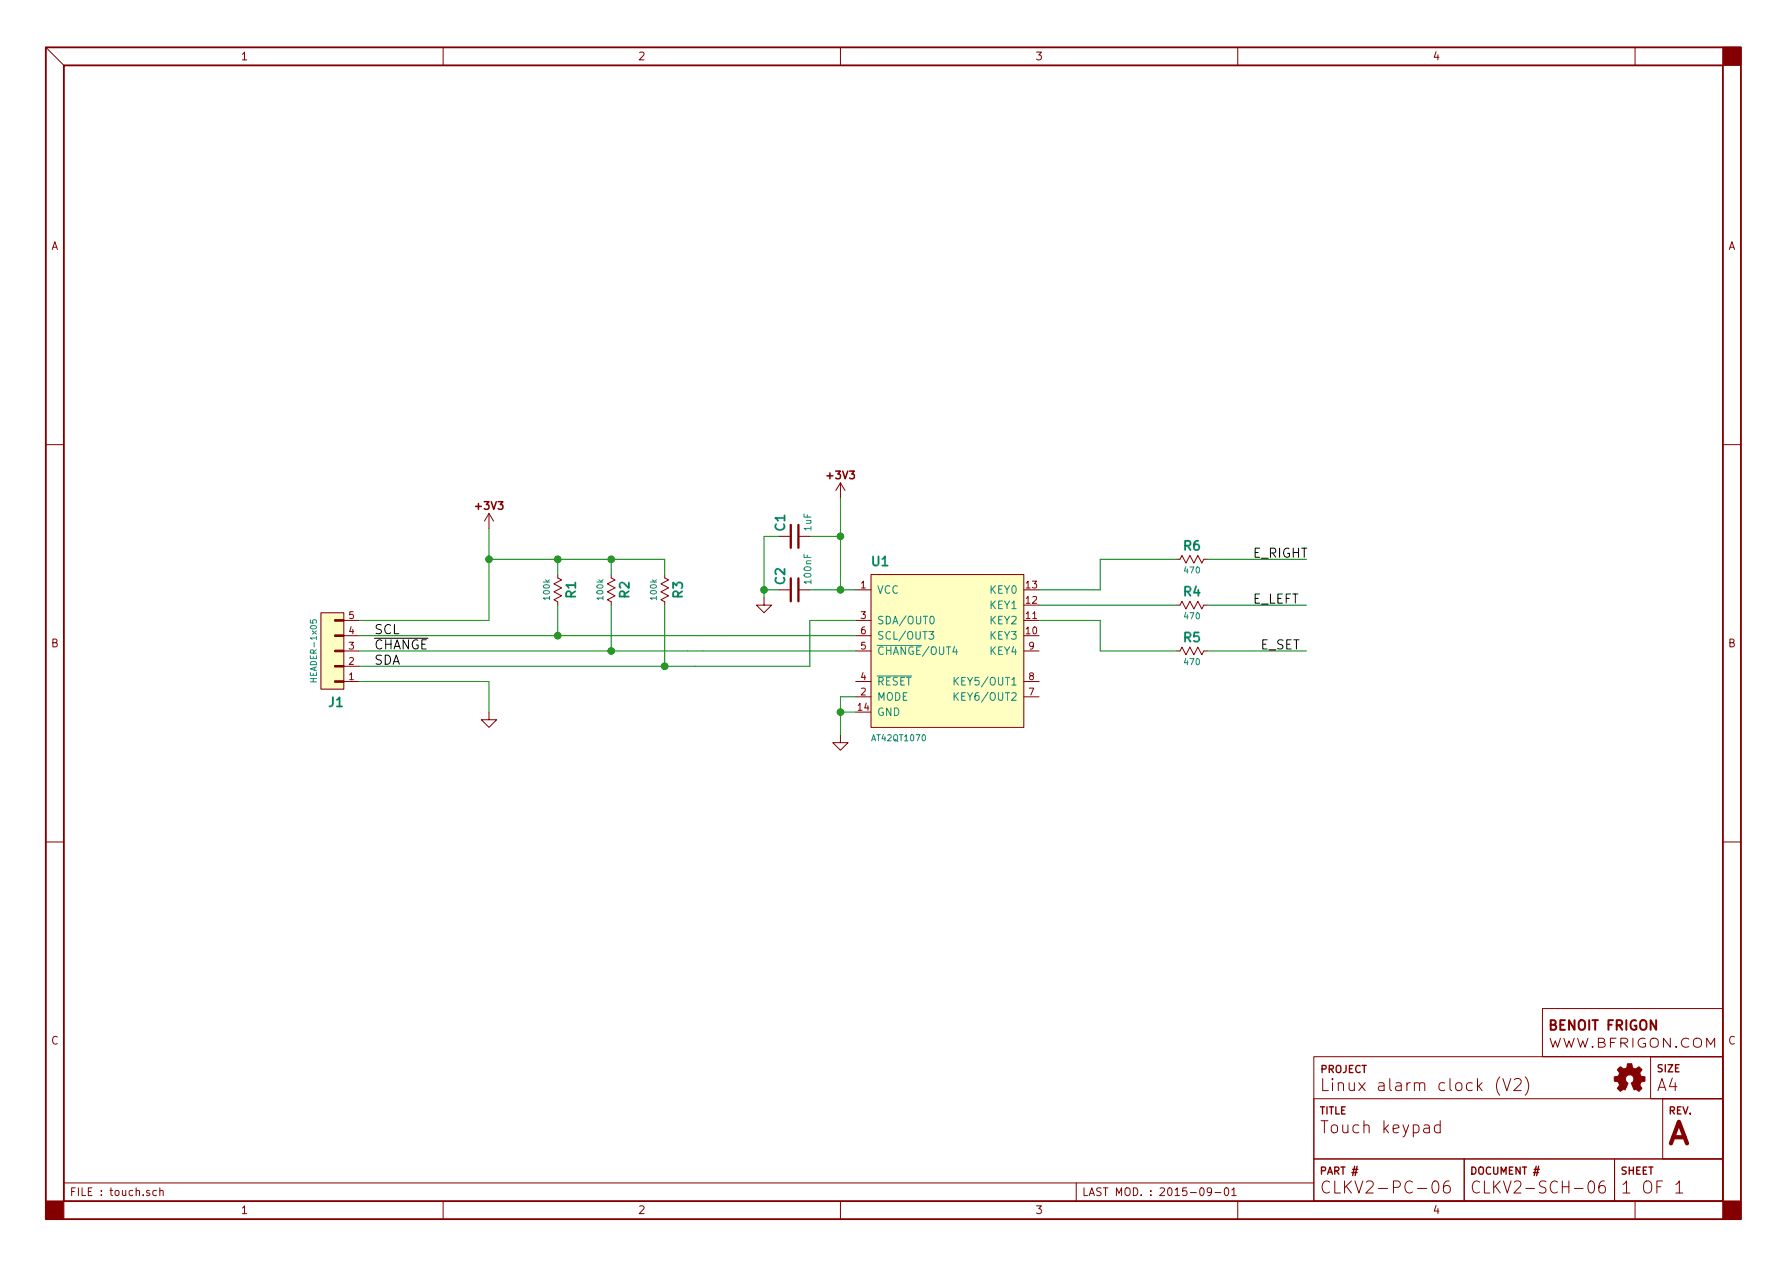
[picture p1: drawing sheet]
<svg xmlns="http://www.w3.org/2000/svg" width="297mm" height="210mm" viewBox="0 0 297 210" stroke-linecap="round" stroke-linejoin="round" font-family="sans-serif">
<g fill="none" stroke="#840000" stroke-width=".17">
<path d="M7.6 7.9l3 3M73.7 7.9v3M139.7 7.9v3M205.7 7.9v3M271.8 7.9v3M7.6 73.9h3M286.4 73.9h3M81.3 85.3l-.8 1.3M81.3 85.3v2.6M81.3 85.3l.7 1.3M92.7 95.5v.6l.6 .3-1.2 .6 1.2 .7-1.2 .7 1.2 .6-1.2 .7 .6 .3v.6M101.6 95.5v.6l.6 .3-1.2 .6 1.2 .7-1.2 .7 1.2 .6-1.2 .7 .6 .3v.6"/>
<path d="M110.5 95.5v.6l.6 .3-1.2 .6 1.2 .7-1.2 .7 1.2 .6-1.2 .7 .6 .3v.6M127 99.3v1.3h1.3l-1.3 1.2-1.3-1.2h1.3M129.5 98h1.9M129.5 89.1h1.9M132.7 98h1.9M132.7 89.1h1.9M139.7 80.3v2.5M139.7 80.3l-.8 1.2M139.7 80.3l.8 1.2M142.2 98h2.6M144.8 95.5h25.4v25.4h-25.4zM195.6 93h.5l.4-.7 .6 1.3 .7-1.3 .7 1.3 .6-1.3 .7 1.3 .3-.6h.6"/>
<path d="M53.3 101.8h3.8v12.7h-3.8zM57.1 103.1h2.6M57.1 113.3h2.6M57.1 108.2h2.6M57.1 105.7h2.6M57.1 110.7h2.6M81.3 118.4v1.2h1.2l-1.2 1.3-1.3-1.3h1.3M142.2 115.8h2.6M142.2 103.1h2.6M142.2 113.3h2.6M142.2 108.2h2.6M142.2 105.7h2.6"/>
<path d="M170.2 115.8h2.5M170.2 103.1h2.5M170.2 113.3h2.5M170.2 108.2h2.5M195.6 100.6h.5l.4-.7 .6 1.3 .7-1.3 .7 1.3 .6-1.3 .7 1.3 .3-.6h.6M195.6 108.2h.5l.4-.6 .6 1.2 .7-1.2 .7 1.2 .6-1.2 .7 1.2 .3-.6h.6M7.6 139.9h3M139.7 122.2v1.2h1.3l-1.3 1.3-1.3-1.3h1.3M286.4 139.9h3M218.4 175.6h68v24h-68zM249.3 179a2.34 2.34 0 0 0 0 3M249.8 179.3l.7 2 .6-2"/>
<path d="M251.7 179.5l.3-.2 .7 .1a.55 .55 0 0 1 .1 .7l-1.2 1.2h1.3M253.5 179a2.26 2.26 0 0 1 0 3M256.4 167.6h30v8h-30zM274.4 175.6h12v7h-12zM274.4 172.8a.71 .71 0 0 1 .7-.3 .71 .71 0 0 1 .5 .6v.5a.7 .7 0 0 1-.6 .5 .7 .7 0 0 1-.7-.5zM277.6 172.6v1.5l-1.1-1.5v1.5M278.6 173.9l.1 .1h-.2l.1-.1v.2M280.7 172.7a.78 .78 0 0 0-1 .1 .78 .78 0 0 0 0 1.1 .78 .78 0 0 0 1 0M281.6 172.8a.71 .71 0 0 1 .7-.3 .71 .71 0 0 1 .5 .6v.5a.7 .7 0 0 1-.6 .5 .7 .7 0 0 1-.7-.5zM283.7 174.1v-1.5l.7 1 .6-1v1.5M10.6 196.6h207.8M26 197.9h-.4l-.2 .2 .1 .5 .1 .1 .4-.1"/>
<path d="M26.6 198l.1-.1h.4v.8M26.6 197.4v1.3M73.7 199.6v3M139.7 199.6v3M178.9 196.6v3M201.4 198l-.3 .2h-.3l-.1-.2 .1-.5 .3-.1 .2 .1a.91 .91 0 0 1-.3 1.2h-.2M202 198.2h.9M203.6 197.5l.2-.1a.7 .7 0 0 1 .5 .6 .7 .7 0 0 1-.2 .6l-.2 .1a.7 .7 0 0 1-.3-1.2zM204.7 197.8l.4-.4v1.3M204.7 198.7h.8M205.7 199.6v3M218.4 182.6h68v10h-68z"/>
<path d="M218.4 192.6h25v7h-25zM238.3 196.4a.47 .47 0 0 1 .8 .3 1.04 1.04 0 0 1-.6 1.6 1.33 1.33 0 0 1-.2-1.9zM239.4 187a.68 .68 0 0 0-.9 .1l-.1 .2 .1 .8 .3 .2 .6-.1M239.4 186.3v2M240.9 196.3a.8 .8 0 0 0-1 .8l.1 1 .3 .2h.4l.3-.2 .1-.7-.2-.3-.6-.1-.4 .4M243.4 192.6h25v7h-25zM266.7 196.3a.79 .79 0 0 0-.9 .8v.8l.1 .3a.62 .62 0 0 0 .9-.1l.1-.7-.2-.3-.6-.1-.3 .4M268.4 192.6h18v7h-18zM271.8 199.6v3M276.4 182.6h10v10h-10zM278.6 196.9l.5-.6v2M278.6 198.3h1.1"/>
</g>
<path d="M7.6 7.9h281.8v194.7h-281.8zM10.6 10.9h275.8v188.7h-275.8z" fill="none" stroke="#840000" stroke-width=".3"/>
<g fill="#840000" stroke="#840000" stroke-width=".17">
<path d="M7.6 199.6h3v3h-3z"/>
<path d="M286.4 199.6h3v3h-3z"/>
<path d="M286.4 7.9h3v3h-3z"/>
<path d="M269.1 177.5a.29 .29 0 0 1 .2-.2 .29 .29 0 0 1 .3 .2l.3 .2a.66 .66 0 0 0 .6-.8v-.1h.7l.1 .3a.56 .56 0 0 0 .5 .6 .56 .56 0 0 0 .6-.4 .49 .49 0 0 1 .4 .4 .49 .49 0 0 1-.2 .6v.1a.54 .54 0 0 0 .7 .6h.1v.5a.3 .3 0 0 1-.1 .3 .3 .3 0 0 1-.3 0h-.2l-.2 .6 .1 .2a.28 .28 0 0 1 .2 .3 .28 .28 0 0 1-.2 .2l-.3 .3-.5-.4-.3 .1-.4-1a.73 .73 0 0 0 .4-1.1 .73 .73 0 0 0-1.1-.2 .73 .73 0 0 0-.1 1.1l.2 .2-.4 1-.3-.1-.3 .2a.3 .3 0 0 1-.3 .2 .3 .3 0 0 1-.2-.3l-.3-.2 .4-.5-.1-.4a.43 .43 0 0 0-.6-.3l-.2-.1v-.3a.27 .27 0 0 1 0-.3 .27 .27 0 0 1 .4-.1h.3l.2-.5-.4-.6z"/>
<path d="M55.6 103h1.5v.2h-1.5z"/>
<path d="M55.6 105.5h1.5v.3h-1.5z"/>
<path d="M55.6 108.1h1.5v.2h-1.5z"/>
<path d="M55.6 110.6h1.5v.3h-1.5z"/>
<path d="M55.6 113.2h1.5v.2h-1.5z"/>
</g>
<g fill="#ffffc2" stroke="#ffffc2" stroke-width=".17">
<path d="M144.8 95.5h25.4v25.4h-25.4z"/>
<path d="M53.3 101.8h3.8v12.7h-3.8z"/>
</g>
<path d="M51.6 103v.5l.5 .1-.1-.2v-.3l.5-.1 .1 .2-.1 .4M145.8 112.4h5.7M145.8 107.3h7.4M154.4 105h.8l-.4 .5 .3 .1v.5l-.1 .1h-.4l-.2-.1M154.7 102.5l.1-.1a.66 .66 0 0 1 .5 .5 .66 .66 0 0 1-.2 .7l-.1 .1a.71 .71 0 0 1-.3-1.2zM158.6 112.6v1.3M158.6 115.1v1.3M158.7 107.4l-.3 1h.8M158.8 115.7l.5 .7M158.8 113.1l.5 .8M159.3 115.1l-.7 .7M159.3 112.6l-.7 .7" fill="none" stroke="#008484" stroke-width=".17"/>
<g fill="none" stroke="#008400" stroke-width=".17">
<path d="M81.3 87.9v15.2h-21.6M81.3 93h29.2v2.5M92.7 93v2.5M101.6 93v2.5M127 98h2.5M129.5 89.1h-2.5v10.2M134.6 98h7.6M134.6 89.1h5.1M139.7 82.8v15.2M195.6 93h-12.7v5h-10.2M200.7 93h16.5M59.7 113.3h21.6v5.1"/>
<path d="M59.7 108.2h82.5M59.7 105.7h82.5M92.7 100.6v5.1M101.6 100.6v7.6M110.5 100.6v10.1M139.7 118.4h2.5M142.2 115.8h-2.5v6.4M142.2 103.1h-7.6v7.6h-74.9M172.7 103.1h10.2v5.1h12.7M172.7 100.6h22.9M200.7 100.6h16.5M200.7 108.2h16.5"/>
</g>
<g fill="#008400" stroke="#008400" stroke-width=".25">
<circle cx="139.7" cy="118.4" r=".51"/>
<circle cx="139.7" cy="98" r=".51"/>
<circle cx="127" cy="98" r=".51"/>
<circle cx="139.7" cy="89.1" r=".51"/>
<circle cx="81.3" cy="93" r=".51"/>
<circle cx="92.7" cy="93" r=".51"/>
<circle cx="101.6" cy="93" r=".51"/>
<circle cx="110.5" cy="110.7" r=".51"/>
<circle cx="101.6" cy="108.2" r=".51"/>
<circle cx="92.7" cy="105.7" r=".51"/>
</g>
<path d="M131.4 87.2v3.9M131.4 96.1v3.8M132.7 87.2v3.9M132.7 96.1v3.8" fill="none" stroke="#840000" stroke-width=".38"/>
<path d="M62.2 106.1h8.9" fill="none" stroke="#000" stroke-width=".17"/>
<text font-size="5" fill="#840000" x="277.4" y="190.2">A</text>
<g font-size="2.8" fill="#840000">
<text x="219.4" y="181.4">Linux alarm clock (V2)</text>
<text x="275.4" y="181.4">A4</text>
<text x="219.4" y="188.4">Touch keypad</text>
<text x="219.4" y="198.4">CLKV2-PC-06</text>
<text x="244.4" y="198.4">CLKV2-SCH-06</text>
<text x="269.4" y="198.4">1 OF 1</text>
</g>
<text font-size="2.2" fill="#840000" x="257.4" y="171.2">BENOIT FRIGON</text>
<g font-size="2.1" fill="#008484">
<text x="130.5" y="88.2" transform="rotate(-90 130.5 88.2)">C1</text>
<text x="145" y="94.1">U1</text>
<text x="196.8" y="91.5">R6</text>
<text x="95.7" y="99.4" transform="rotate(-90 95.7 99.4)">R1</text>
<text x="104.6" y="99.4" transform="rotate(-90 104.6 99.4)">R2</text>
<text x="113.5" y="99.4" transform="rotate(-90 113.5 99.4)">R3</text>
<text x="130.5" y="97.1" transform="rotate(-90 130.5 97.1)">C2</text>
<text x="196.8" y="99.1">R4</text>
<text x="196.8" y="106.7">R5</text>
<text x="54.7" y="117.5">J1</text>
</g>
<g font-size="2.1">
<text x="208.3" y="92.7">E_RIGHT</text>
<text x="208.3" y="100.3">E_LEFT</text>
<text x="62.2" y="105.4">SCL</text>
<text x="62.2" y="107.9">CHANGE</text>
<text x="209.5" y="107.9">E_SET</text>
<text x="62.2" y="110.5">SDA</text>
</g>
<text font-size="2.1" fill="#840000" x="257.4" y="174.1">WWW.BFRIGON.COM</text>
<g font-size="1.8" fill="#840000">
<text x="40.2" y="10">1</text>
<text x="106.2" y="10">2</text>
<text x="172.2" y="10">3</text>
<text x="238.3" y="10">4</text>
<text x="8.5" y="41.5">A</text>
<text x="287.2" y="41.5">A</text>
<text x="137.6" y="79.6">+3V3</text>
<text x="79.2" y="84.7">+3V3</text>
<text x="8.5" y="107.6">B</text>
<text x="287.2" y="107.6">B</text>
<text x="8.5" y="173.6">C</text>
<text x="287.2" y="173.6">C</text>
<text x="11.6" y="198.8">FILE : touch.sch</text>
<text x="40.2" y="201.8">1</text>
<text x="106.2" y="201.8">2</text>
<text x="172.2" y="201.8">3</text>
<text x="179.9" y="198.8">LAST MOD. : 2015-09-01</text>
<text x="238.3" y="201.8">4</text>
</g>
<g font-size="1.8" fill="#008484">
<text x="145.8" y="98.7">VCC</text>
<text x="164.5" y="101.2">KEY1</text>
<text x="164.5" y="98.7">KEY0</text>
<text x="145.8" y="103.8">SDA/OUT0</text>
<text x="145.8" y="106.3">SCL/OUT3</text>
<text x="164.5" y="106.3">KEY3</text>
<text x="164.5" y="103.8">KEY2</text>
<text x="145.8" y="113.9">RESET</text>
<text x="145.8" y="108.8">CHANGE/OUT4</text>
<text x="159.3" y="113.9">KEY5/OUT1</text>
<text x="164.5" y="108.8">KEY4</text>
<text x="145.8" y="116.5">MODE</text>
<text x="145.8" y="119">GND</text>
<text x="159.3" y="116.5">KEY6/OUT2</text>
</g>
<g font-size="1.7" fill="#840000">
<text x="219.5" y="178.3">PROJECT</text>
<text x="275.4" y="178.2">SIZE</text>
<text x="219.4" y="185.2">TITLE</text>
<text x="277.4" y="185.2">REV.</text>
<text x="219.4" y="195.2">PART #</text>
<text x="244.4" y="195.2">DOCUMENT #</text>
<text x="269.4" y="195.2">SHEET</text>
</g>
<g font-size="1.6" fill="#008484">
<text x="134.8" y="88.2" transform="rotate(-90 134.8 88.2)">1uF</text>
<text x="134.8" y="96.9" transform="rotate(-90 134.8 96.9)">100nF</text>
</g>
<g font-size="1.6" fill="#840000">
<text x="143.1" y="97.8">1</text>
<text x="170.6" y="100.3">12</text>
<text x="170.6" y="97.8">13</text>
<text x="58" y="107.9">3</text>
<text x="58" y="105.4">4</text>
<text x="58" y="102.9">5</text>
<text x="143.1" y="102.9">3</text>
<text x="143.1" y="107.9">5</text>
<text x="143.1" y="105.4">6</text>
<text x="170.6" y="105.4">10</text>
<text x="170.6" y="102.9">11</text>
<text x="171" y="107.9">9</text>
<text x="58" y="113">1</text>
<text x="58" y="110.5">2</text>
<text x="143.1" y="113">4</text>
<text x="171" y="113">8</text>
<text x="142.6" y="118.1">14</text>
<text x="143.1" y="115.6">2</text>
<text x="171" y="115.6">7</text>
</g>
<g font-size="1.4" fill="#008484">
<text x="197" y="95.3">470</text>
<text x="91.4" y="99.6" transform="rotate(-90 91.4 99.6)">100k</text>
<text x="100.3" y="99.6" transform="rotate(-90 100.3 99.6)">100k</text>
<text x="109.2" y="99.6" transform="rotate(-90 109.2 99.6)">100k</text>
<text x="197" y="102.9">470</text>
<text x="52.7" y="113" transform="rotate(-90 52.7 113)">HEADER-1x05</text>
<text x="197" y="110.5">470</text>
<text x="145.1" y="123.2">AT42QT1070</text>
</g>
</svg>
